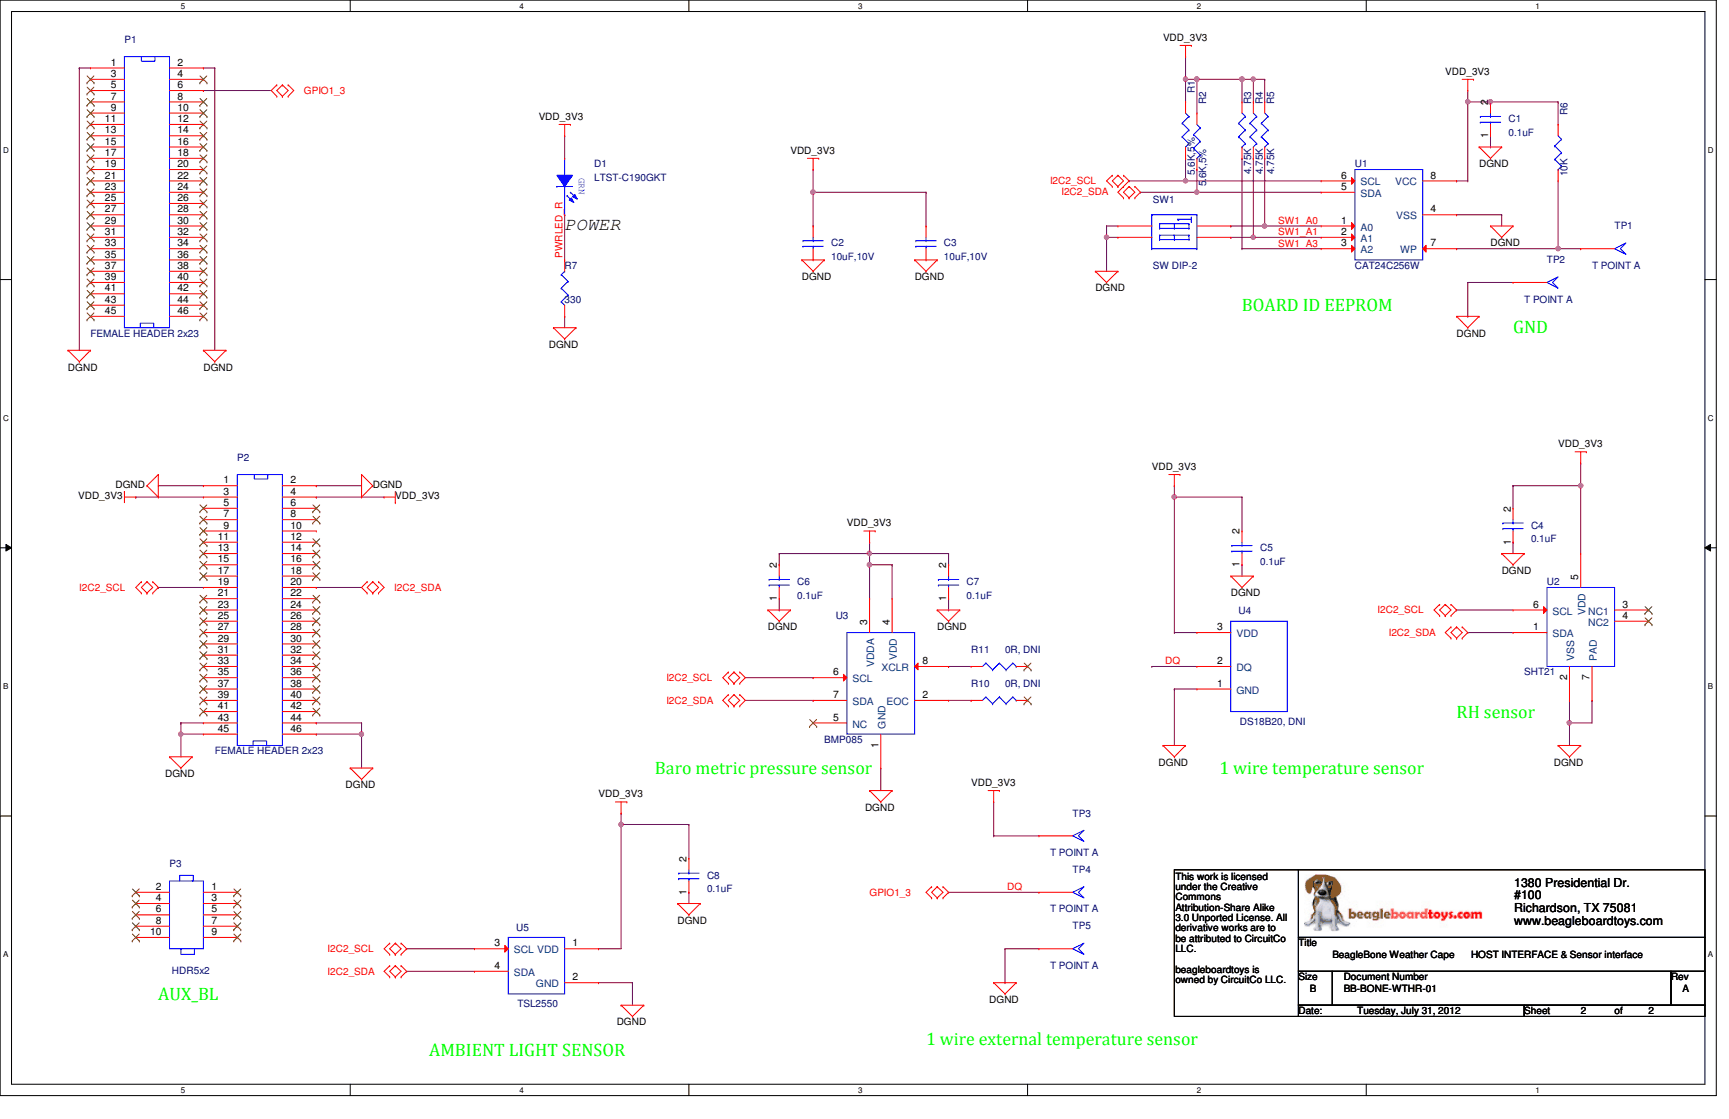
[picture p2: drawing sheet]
# OrCAD Capture schematic BeagleBone-Weather-RevA-schematic.dsn

## Sheets
1 PG01_Cover Page: title: BeagleBone Weather Cape      COVER PAGE; rev: A; company: BBT; note: BB-BONE-WTHR-01
2 PG02_Connectors: size B; title: BeagleBone Weather Cape      HOST INTERFACE & Sensor interface

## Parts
C1  0.1uF  [402]
C2  10uF,10V  [805]
C3  10uF,10V  [805]
C4  0.1uF  [402]
C5  0.1uF  [402]
C6  0.1uF  [402]
C7  0.1uF  [402]
C8  0.1uF  [402]
D1  LTST-C190GKT  [led2-31sq]
P1  FEMALE HEADER 2x23  [HEADER23X2]
P2  FEMALE HEADER 2x23  [HEADER23X2]
P3  HDR5x2  [HEADER10X2]
R1  5.6K,5%  [402]
R2  5.6K,5%  [402]
R3  4.75K  [402]
R4  4.75K  [402]
R5  4.75K  [402]
R6  10K  [402]
R7  330  [r402-25]
R10  0R, DNI  [402]
R11  0R, DNI  [402]
SW1  SW DIP-2  [swdip4_100-339smd]
TP1  T POINT A  [TP60C40D]
TP2  T POINT A  [TP60C40D]
TP3  T POINT A  [TP60C40D]
TP4  T POINT A  [TP60C40D]
TP5  T POINT A  [TP60C40D]
U1  CAT24C256W  [SOIC_8]
U2  SHT21  [DFN6]
U3  BMP085  [LCC8]
U4  DS18B20, DNI  [TO-92]
U5  TSL2550  [PACKAGE_T]

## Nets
DGND: C1.1 C2.1 C3.1 C4.1 C5.1 C6.1 C7.1 C8.1 P1.1 P1.2(26) P2.1 P2.2(26) P2.43(22) P2.44(47) P2.45(23) P2.46(48) R7.1 SW1.1(A1) SW1.2(A2) TP2.1(TP) TP5.1(TP) U1.4(VSS) U2.2(VSS) U2.7(PAD) U3.1(GND) U4.1(GND) U5.2(GND)
VDD_3V3: C1.2 C2.2 C3.2 C4.2 C5.2 C6.2 C7.2 C8.2 D1.2(A) P2.3(2) P2.4(27) R1.1 R2.1 R3.1 R4.1 R5.1 R6.1 TP3.1(TP) U1.8(VCC) U2.5(VDD) U3.3(VDDA) U3.4(VDD) U4.3(VDD) U5.1(VDD)
GPIO1_3: P1.6(28) TP4.1(TP) U4.2(DQ)
I2C2_SCL: P2.19(10) R1.2 U1.6(SCL) U2.6(SCL) U3.6(SCL) U5.3(SCL)
I2C2_SDA: P2.20(35) R2.2 U1.5(SDA) U2.1(SDA) U3.7(SDA) U5.4(SDA)
PWRLED_R: D1.1(C) R7.2
SW1_A0: R5.2 SW1.4(B1) U1.1(A0)
SW1_A1: R4.2 SW1.3(B2) U1.2(A1)
SW1_A3: R3.2 U1.3(A2)
N17041717: R6.2 TP1.1(TP) U1.7(WP)
N17043805: R11.1 U3.8(XCLR)
N17043808: R10.1 U3.2(EOC)

Not connected (* = marked no-connect by the designer): P1 3(2)* 4(27)* 5(3)* 7(4)* 8(29)* 9(5)* 10(30)* 11(6)* 12(31)* 13(7)* 14(32)* 15(8)* 16(33)* 17(9)* 18(34)* 19(10)* 20(35)* 21(11)* 22(36)* 23(12)* 24(37)* 25(13)* 26(38)* 27(14)* 28(39)* 29(15)* 30(40)* 31(16)* 32(41)* 33(17)* 34(42)* 35(18)* 36(43)* 37(19)* 38(44)* 39(20)* 40(45)* 41(21)* 42(46)* 43(22)* 44(47)* 45(23)* 46(48)*; P2 5(3)* 6(28)* 7(4)* 8(29)* 9(5)* 10(30) 11(6)* 12(31)* 13(7)* 14(32)* 15(8)* 16(33)* 17(9)* 18(34)* 21(11)* 22(36)* 23(12)* 24(37)* 25(13)* 26(38)* 27(14)* 28(39)* 29(15)* 30(40)* 31(16)* 32(41)* 33(17)* 34(42)* 35(18)* 36(43)* 37(19)* 38(44)* 39(20)* 40(45)* 41(21)* 42(46)*; P3 1* 2* 3* 4* 5* 6* 7* 8* 9* 10*; R10 2*; R11 2*; U2 3(NC1)* 4(NC2)*; U3 5(NC)*

## Notes on the sheets
sheet 1
- REV
- DATE
- BY
- CHANGE
- A
- 05/18/2012
- BBT
- Production release.
- This work is licensed under the Creative Commons Attribution-Share Alike 3.0 Unported License. To view a
  copy of this license, visit http://creativecommons.org/licenses/by-sa/3.0/ or send a letter to Creative
  Commons, 171 Second Street, Suite 300, San Francisco, California, 94105, USA.
  All derivative works are to be attributed to CircuitCo LLC .
  For more information, see http://creativecommons.org/license/results-one?license_code=by-sa
sheet 2
- POWER
- BOARD ID EEPROM
- GND
- RH sensor
- Baro metric pressure sensor
- 1 wire temperature sensor
- AUX_BL
- 1 wire external temperature sensor
- AMBIENT LIGHT SENSOR
